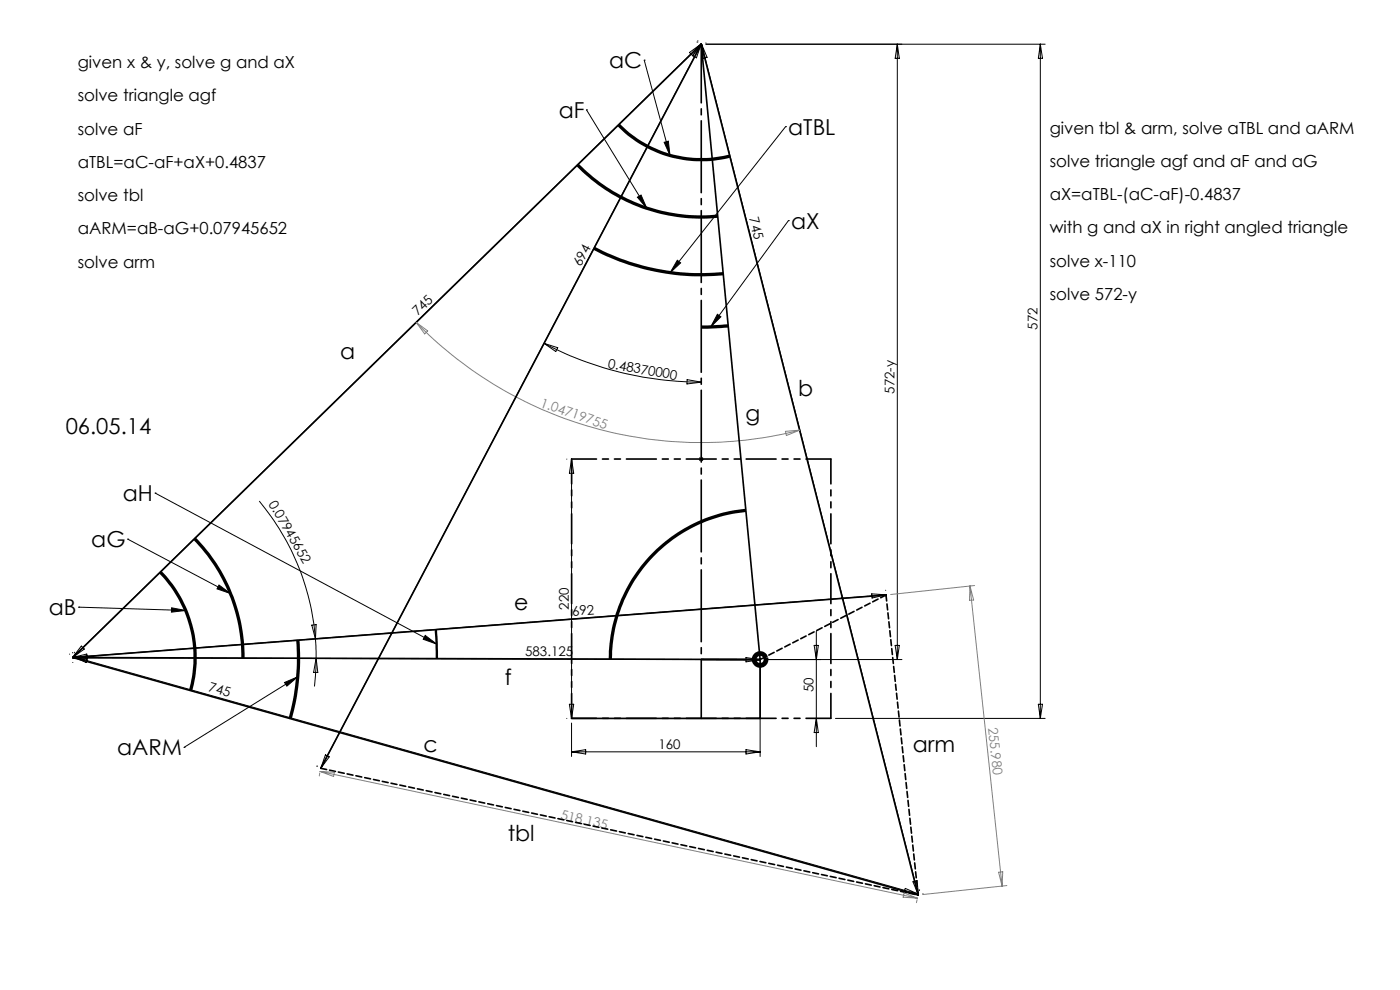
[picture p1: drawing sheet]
<svg xmlns="http://www.w3.org/2000/svg" width="297mm" height="210mm" viewBox="0 0 297 210" stroke-linecap="round" stroke-linejoin="round" font-family="sans-serif">
<g fill="none" stroke="#000" stroke-width=".21">
<path d="M136.7 12.8h.1M136.7 12.8l5.4 20.2M146.3 11.1l2.4-1.8-1.8 2.5zM147.8 8.9h.1M148 8.6l.1 .1M148.7 9.3l-133.3 130.1M148.7 9.4l-80.6 153.6M148.7 9.4l-1 2.9-.7-.5zM148.8 9.4l46 180.5M148.8 9.4l1.2 2.8-.9 .2zM149.7 9.1h.1M149.8 9.4h71.9"/>
<path d="M190.4 9.4v130.5M190.4 9.4l.4 3h-.9zM220.7 9.4l.5 3h-.9zM220.7 9.4v143M124.4 23.3h.1M124.4 23.3l12.8 20.9M140.9 30.2l.9-.3 .3 3.1zM166.7 26.9h.1M166.7 26.9l-24.5 30.9M135.2 41.8l.8-.4 1.2 2.8zM143.7 55.2l.7 .6-2.2 2zM167.3 46.8h.1"/>
<path d="M167.3 46.8l-16.5 22.5M115.4 72.8a71.5 71.5 0 0 0 33.4 8.3M115.4 72.8l2.9 1-.4 .8zM152.2 66.7l.7 .5-2.1 2.1zM120.2 97.4h.1M121.2 97.4v55M121.2 97.4l.5 3h-.9zM145.8 80.5l3 .6-3.1 .3zM148.2 97.4h1.1M148.4 97l.7 .7M148.8 96.9v1M149.1 97l-.7 .7"/>
<path d="M27.1 114.4h.1M27.1 114.4l21.8 11.5M32.9 104.6h.1M32.9 104.6l59.7 32M55 106.3a52 52 0 0 1 11.9 29.2M14.7 138.7l.1 .1M15.4 138.4v.1M15.5 139.6l145.8 .3M15.5 139.6l3-.5v.9zM15.5 139.4l2.9-.7 .1 1zM15.5 139.3l179.3 50.4M15.5 139.3l3 .4-.2 .8z"/>
<path d="M15.8 138.4l-.1 .1M16.7 128.8h.1M16.7 128.8l22.7 .7M17.3 137l.6 .7-2.5 1.7zM36.4 128.9l3 .6-3 .3zM46.5 124.1l2.4 1.8-2.9-1zM66.1 132.6l1-.1-.2 3zM66.9 135.5l.2 4.1M67.1 139.6l-.4 6M67.1 139.6l.3 3.1-.9-.1zM90.2 134.8l2.4 1.8-2.8-1zM158.3 139.5l3 .4-3 .5z"/>
<path d="M162.2 139.9h29.1M172.7 136.9h.9l-.4 3zM173.2 133.9v24.5M184.9 126l3.1 .2-3 .7zM187.9 125.2h.1M188 126.2l-172.5 13.2M189.9 136.9h.9l-.4 3zM15.5 140.5h.1M39.1 158.5h.1M60.4 144.8l2.7-1.2-2.2 1.9zM63.1 143.6l-24 14.9M120.2 152.4h.1"/>
<path d="M120.8 149.4h.9l-.5 3zM121.2 153.4v7.1M121.2 159.5h40.1M121.2 159.5l3-.5v.9zM158.3 159l3 .5-3 .4zM161.3 140.9v19.6M173.2 152.4l.4 3h-.9zM177.2 152.4h44.5M220.3 149.4h.9l-.5 3zM67.2 162.5h.1M69 160.1l.8 .4-1.7 2.5zM192.1 188.4l2.7 1.3-3-.4z"/>
<path d="M193.7 187l.9-.2 .2 3.1zM195.1 188.7v.2M195.8 189.6h.1"/>
</g>
<path d="M92.5 133.6l.2 6.1" fill="none" stroke="#000" stroke-width=".5"/>
<path d="M122.5 35a36.5 36.5 0 0 0 29.8 10.9M131.2 26.5a24.4 24.4 0 0 0 23.6 6.6M126 52.7a49 49 0 0 0 27.4 5.4M154.5 69.1l-5.7 .3M41.3 114.3a36.2 36.2 0 0 1 10.2 25.3M158.2 108.3a31.8 31.8 0 0 0-28.7 31.5M34 121.4a25.9 25.9 0 0 1 6.4 25.1M63.2 135.8a47.7 47.7 0 0 1-1.6 16.6" fill="none" stroke="#000" stroke-width=".7" stroke-linecap="butt"/>
<circle cx="161.2" cy="139.9" r="1.26" fill="none" stroke="#000" stroke-width="1" stroke-linecap="butt"/>
<g fill="none" stroke="#808080" stroke-width=".21">
<path d="M88.3 68.4a84.4 84.4 0 0 0 81.3 22.9M88.3 68.4l2.4 1.8-.6 .6zM166.6 91.5l3-.2-2.8 1.1zM205.8 124.3l6.8 63.7M205.8 124.3l.8 3h-.9zM206.8 124.2l-17.9 1.9M67.8 164l-.1 .6M67.9 163.6l126.7 26.9M67.9 163.6l3 .2-.1 .9zM191.8 189.4l2.8 1.1-3-.2zM194.6 190.8l-.2 .7M211.8 185l.9-.1-.1 3.1z"/>
<path d="M213.6 187.8l-17.8 2"/>
</g>
<path d="M148.8 9.4v143" fill="none" stroke="#000" stroke-width=".35" stroke-dasharray="15.2 1.3 1.3 1.3" stroke-dashoffset="2.8"/>
<path d="M148.8 9.4l-133.3 130.1M148.8 9.4l46 180.5-179.3-50.4M148.8 9.4l-80.7 153.6M148.8 9.4l12.5 130.5M15.5 139.5l145.8 .4M148.8 139.9h12.5M161.3 139.9v12.5h-40.1M188 126.2l-172.5 13.3" fill="none" stroke="#000" stroke-width=".35"/>
<path d="M188 126.2l6.8 63.7M188 126.2l-26.7 13.7M68.1 163l126.7 26.9" fill="none" stroke="#000" stroke-width=".35" stroke-dasharray="1.3 .6"/>
<path d="M121.3 97.4h55M121.3 97.4v55M176.3 97.4v55M121.3 152.4h55" fill="none" stroke="#000" stroke-width=".35" stroke-dasharray="6.3 1.3 1.3 1.3 1.3 1.3" stroke-dashoffset="1.1"/>
<path d="M135.2 41.8l.8-.4 1.2 2.8zM46.5 124.1l2.4 1.8-2.9-1zM152.2 66.7l.7 .5-2.1 2.1zM36.4 128.9l3 .6-3 .3zM60.4 144.8l2.7-1.2-2.2 1.9zM140.9 30.2l.9-.3 .3 3.1zM143.7 55.2l.7 .6-2.2 2zM90.2 134.8l2.4 1.8-2.8-1z" fill="#000"/>
<g font-size="4.7">
<text x="129.2" y="14.4">aC</text>
<text x="118.5" y="25">aF</text>
<text x="167.2" y="28.6">aTBL</text>
<text x="167.8" y="48.6">aX</text>
<text x="72.2" y="76.2">a</text>
<text x="158.1" y="89.3">g</text>
<text x="169.3" y="84.1">b</text>
<text x="13.9" y="92.1">06.05.14</text>
<text x="26.1" y="106.3">aH</text>
<text x="19.4" y="116.1">aG</text>
<text x="10.4" y="130.5">aB</text>
<text x="109.1" y="129.5">e</text>
<text x="107.1" y="145.3">f</text>
<text x="24.8" y="160.2">aARM</text>
<text x="89.9" y="159.5">c</text>
<text x="193.6" y="159.5">arm</text>
<text x="107.7" y="178.5">tbl</text>
</g>
<g font-size="3.5">
<text x="16.5" y="14.4">given x &amp; y, solve g and aX</text>
<text x="16.5" y="21.5">solve triangle agf</text>
<text x="16.5" y="28.5">solve aF</text>
<text x="222.7" y="28.3">given tbl &amp; arm, solve aTBL and aARM</text>
<text x="16.5" y="35.6">aTBL=aC-aF+aX+0.4837</text>
<text x="222.7" y="35.4">solve triangle agf and aF and aG</text>
<text x="16.5" y="42.6">solve tbl</text>
<text x="222.7" y="42.4">aX=aTBL-(aC-aF)-0.4837</text>
<text x="16.5" y="49.7">aARM=aB-aG+0.07945652</text>
<text x="222.7" y="49.5">with g and aX in right angled triangle</text>
<text x="16.5" y="56.8">solve arm</text>
<text x="222.7" y="56.6">solve x-110</text>
<text x="222.7" y="63.6">solve 572-y</text>
</g>
<g font-size="2.8">
<text x="158.9" y="46.3" transform="rotate(76 158.9 46.3)">745</text>
<text x="123.2" y="56.7" transform="rotate(-62 123.2 56.7)">694</text>
<text x="88.6" y="67.1" transform="rotate(-44 88.6 67.1)">745</text>
<text x="220.1" y="69.9" transform="rotate(-90 220.1 69.9)">572</text>
<text x="128.9" y="78" transform="rotate(10 128.9 78)">0.48370000</text>
<text x="189.7" y="83.5" transform="rotate(-90 189.7 83.5)">572-y</text>
<text x="56.9" y="106.8" transform="rotate(60 56.9 106.8)">0.07945652</text>
<text x="120.6" y="129.3" transform="rotate(-90 120.6 129.3)">220</text>
<text x="121.5" y="130.7" transform="rotate(-4 121.5 130.7)">692</text>
<text x="111.4" y="139.2">583.125</text>
<text x="44.1" y="146.7" transform="rotate(16 44.1 146.7)">745</text>
<text x="172.6" y="146.8" transform="rotate(-90 172.6 146.8)">50</text>
<text x="139.7" y="158.9">160</text>
</g>
<g font-size="2.8" fill="#808080">
<text x="114.4" y="86.3" transform="rotate(19 114.4 86.3)">1.04719755</text>
<text x="209.6" y="154.4" transform="rotate(84 209.6 154.4)">255.980</text>
<text x="118.8" y="173.8" transform="rotate(12 118.8 173.8)">518.135</text>
</g>
</svg>
